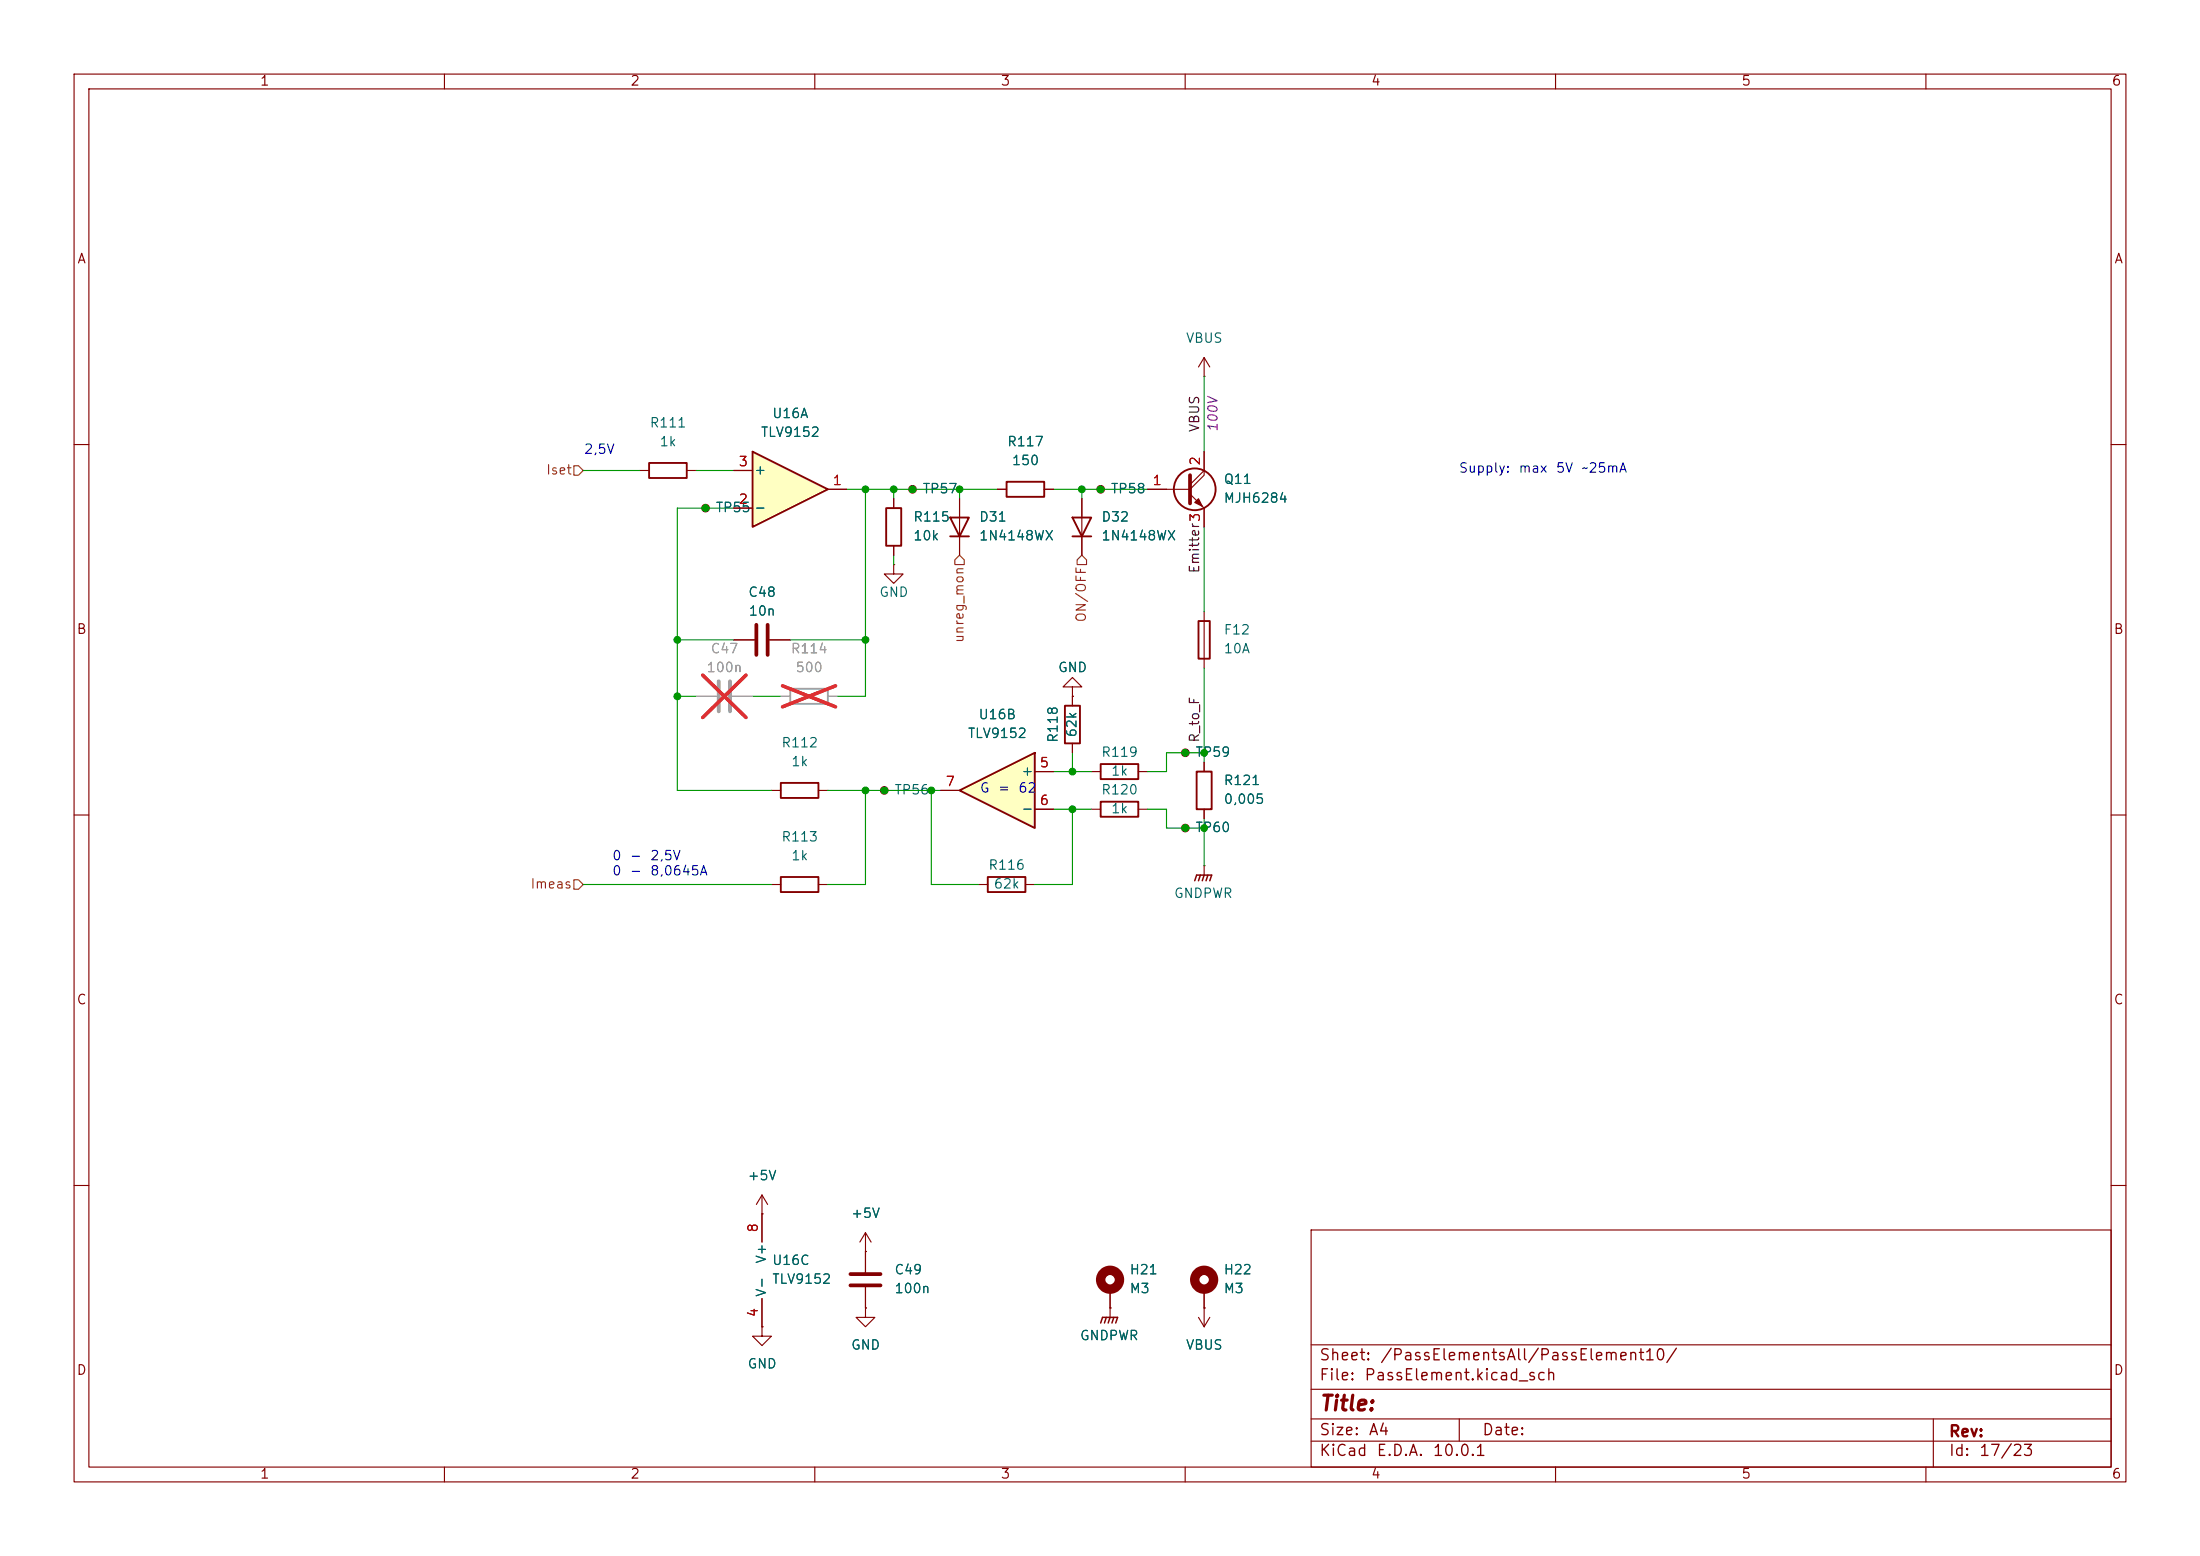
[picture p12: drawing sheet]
<svg xmlns="http://www.w3.org/2000/svg" width="297mm" height="210mm" viewBox="0 0 297 210" stroke-linecap="round" stroke-linejoin="round" font-family="sans-serif">
<g fill="none" stroke="#840000" stroke-width=".15">
<path d="M10 10h277v190h-277zM12 12h273v186h-273zM60 10v2M110 10v2M160 10v2M210 10v2M260 10v2M10 60h2M123.2 66h.1M285 60h2M10 110h2M162.6 102.9v1.2"/>
<path d="M162.6 109.2v1.3M285 110h2M10 160h2M102.9 163.8h.1M102.9 161.3l-.8 1.3M102.9 161.3l.7 1.3M102.9 161.3v2.5M116.8 168.9h.1M116.8 166.4l-.7 1.2M116.8 166.4l.8 1.2M116.8 166.4v5.3M116.8 173.7v2.8"/>
<path d="M177 166h108v32h-108zM285 160h2M60 198v2M110 198v2M160 198v2M177 194.5h108M177 191.5h108M177 187.5h108M177 181.5h108M197 191.5v3M210 198v2M260 198v2"/>
<path d="M261 191.5v6.5"/>
<circle cx="123.2" cy="66" r=".51"/>
</g>
<path d="M161.5 104.1h2.1v5.1h-2.1z" fill="none" stroke="#840000" stroke-width=".25"/>
<path d="M114.8 173.5h4.1M114.8 172h4.1" fill="none" stroke="#840000" stroke-width=".51"/>
<path d="M129.5 106.7l10.2-5.1v10.2z" fill="#ffffc2"/>
<path d="M119.6 68.6h2.1v5.1h-2.1zM161.8 83.8h1.5v5.1h-1.5zM105.4 118.4h5.1v2h-5.1zM129.5 106.7l10.2-5.1v10.2zM133.3 118.4h5.1v2h-5.1zM148.6 103.1h5.1v2.1h-5.1zM148.6 108.2h5.1v2h-5.1z" fill="none" stroke="#840000" stroke-width=".25"/>
<g fill="none" stroke="#840000" stroke-width=".15">
<path d="M95.2 68.6h.1M120.6 67.3v1.3M120.6 73.7v1.2M99.1 86.4h2.8M103.9 86.4h2.8M162.6 82.6v7.6M104.1 119.4h1.3M110.5 119.4h1.3M127 106.7h2.5M132.1 119.4h1.2M138.4 119.4h1.3M139.7 104.1h2.5"/>
<path d="M139.7 109.2h2.5M147.3 104.1h1.3M147.3 109.2h1.3M153.7 104.1h1.2M153.7 109.2h1.2M160 111.8h.1M162.6 116.8h.1M162.6 116.8v1.3M102.9 163.8v3.8M102.9 175.3v3.8M149.9 176.5h.1M149.9 174v3.8"/>
<path d="M161.8 177.8l.8 1.3M162.6 176.5h.1M162.6 174v5.1M163.3 177.8l-.7 1.3"/>
<circle cx="95.3" cy="68.6" r=".51"/>
<circle cx="160" cy="111.8" r=".51"/>
</g>
<path d="M102.1 84.3v4.1M103.6 84.3v4.1" fill="none" stroke="#840000" stroke-width=".51"/>
<g fill="none" stroke="#840000" stroke-width="1.3">
<circle cx="149.9" cy="172.7" r="1.27"/>
<circle cx="162.6" cy="172.7" r="1.27"/>
</g>
<path d="M106.7 93h5.1v2h-5.1z" fill="none" stroke="#a1a1a1" stroke-width=".25"/>
<path d="M105.4 94h1.3M111.8 94h1.2" fill="none" stroke="#a1a1a1" stroke-width=".15"/>
<path d="M105.6 92.6l7.2 2.8M112.8 92.6l-7.2 2.8" fill="none" stroke="#e12e31" stroke-width=".46"/>
<path d="M161.3 118.9l.2-.8h2.1l-.3 .8M162.1 118.1l-.3 .8M162.6 118.1l-.3 .8M163.1 118.1l-.3 .8M148.6 178.6l.2-.8h2.1l-.3 .8M149.4 177.8l-.3 .8M149.9 177.8l-.3 .8M150.4 177.8l-.3 .8" fill="none" stroke="#840000" stroke-width=".2"/>
<path d="M101.6 61l10.2 5-10.2 5.1z" fill="#ffffc2"/>
<g fill="none" stroke="#840000" stroke-width=".25">
<path d="M87.6 62.5h5.1v2h-5.1zM101.6 61l10.2 5-10.2 5.1zM128.3 69.9h2.5l-1.3 2.5zM128.3 72.4h2.5M135.9 65h5.1v2.1h-5.1zM144.8 69.9h2.5l-1.3 2.5zM144.8 72.4h2.5M143.8 95.3h2v5h-2zM105.4 105.7h5.1v2h-5.1z"/>
<circle cx="161.3" cy="66" r="2.82"/>
</g>
<g fill="none" stroke="#840000" stroke-width=".15">
<path d="M162.6 50.8h.1M162.6 48.3l-.8 1.2M162.6 48.3l.7 1.2M162.6 48.3v2.5M86.4 63.5h1.2M92.7 63.5h1.3M95.2 68.6h.1M99.1 68.6h2.5M99.1 63.5h2.5M111.8 66h2.5M120.6 76.2v1.3h1.3l-1.3 1.2-1.2-1.2h1.2M120.6 76.2h.1"/>
<path d="M120.6 67.3v1.3M120.6 73.7v1.2M123.2 66h.1M129.5 67.3v7.6M134.6 66h1.3M141 66h1.2M146 67.3v7.6M148.6 66h.1M160.7 66.7l1.9 1.9v2.5M162.6 63.5v.6l-1.9 1.9h-5.8M162.6 61v2.5M162.6 63.5l-1.9 1.9"/>
<path d="M99.1 86.4h2.8M103.9 86.4h2.8M144.8 92.7h1.2l-1.2-1.3-1.3 1.3h1.3v1.3M144.8 94h.1M144.8 94v1.3M104.1 106.7h1.3M110.5 106.7h1.3M119.4 106.7h.1M127 106.7h2.5M139.7 104.1h2.5M139.7 109.2h2.5M144.8 100.3v1.3"/>
<path d="M160 101.6h.1M160 111.8h.1M162.6 102.9v1.2M162.6 109.2v1.3M102.9 179.1v1.2h1.2l-1.2 1.3-1.3-1.3h1.3M102.9 179.1h.1M102.9 163.8h.1M102.9 163.8v3.8M102.9 175.3v3.8M116.8 176.5v1.3h1.3l-1.3 1.3-1.2-1.3h1.2M116.8 176.5h.1M116.8 168.9h.1"/>
<path d="M116.8 168.9v2.8M116.8 173.7v2.8M149.9 176.5h.1M149.9 174v2.5M162.6 176.5h.1M162.6 174v2.5"/>
<circle cx="148.6" cy="66" r=".51"/>
<circle cx="119.4" cy="106.7" r=".51"/>
<circle cx="160" cy="101.6" r=".51"/>
</g>
<path d="M160.7 64.1v3.8" fill="none" stroke="#840000" stroke-width=".51"/>
<path d="M161.8 67.3l.5 1-1-.5z" fill="#840000" stroke="#840000" stroke-width=".15"/>
<path d="M97 91.9v4.1M98.6 91.9v4.1" fill="none" stroke="#a1a1a1" stroke-width=".51"/>
<path d="M94 94h2.8M98.8 94h2.8M105.4 94h1.3M111.8 94h1.2" fill="none" stroke="#a1a1a1" stroke-width=".15"/>
<path d="M94.9 91.1l5.8 5.7M100.7 91.1l-5.8 5.7M105.6 92.6l7.2 2.8M112.8 92.6l-7.2 2.8" fill="none" stroke="#e12e31" stroke-width=".46"/>
<path d="M77.5 62.9h.6l.6 .6-.6 .6h-.6zM128.9 75.6l.6-.7 .7 .7v.6h-1.3zM146 74.9l.7 .7v.6h-1.3v-.6zM77.5 118.7h.6l.6 .7-.6 .6h-.6z" fill="none" stroke="#725600" stroke-width=".15"/>
<g fill="none" stroke="#009600" stroke-width=".15">
<path d="M162.6 50.8v10.2M78.7 63.5h7.7M94 63.5h5.1M99.1 68.6h-7.7v38.1h12.7M114.3 66h20.3M116.8 66v28h-3.8M120.6 66v1.3M120.6 74.9v1.3M129.5 66v1.3M142.2 66h12.7M146 66v1.3M162.6 71.1v11.5"/>
<path d="M91.4 86.4h7.7M91.4 94h2.6M101.6 94h3.8M106.7 86.4h10.1M162.6 90.2v12.7M78.7 119.4h25.4M111.8 106.7h15.2M116.8 106.7v12.7h-5M125.7 106.7v12.7h6.4M142.2 104.1h5.1M142.2 109.2h5.1M144.8 109.2v10.2h-5.1"/>
<path d="M144.8 101.6v2.5M154.9 109.2h2.6v2.6h5.1M162.6 101.6h-5.1v2.5h-2.6M162.6 110.5v6.3"/>
</g>
<g fill="#009600" stroke="#009600" stroke-width=".14">
<circle cx="144.8" cy="104.1" r=".46"/>
<circle cx="160" cy="111.8" r=".46"/>
<circle cx="162.6" cy="111.8" r=".46"/>
<circle cx="125.7" cy="106.7" r=".46"/>
<circle cx="144.8" cy="109.2" r=".46"/>
<circle cx="91.4" cy="86.4" r=".46"/>
<circle cx="95.2" cy="68.6" r=".46"/>
<circle cx="123.2" cy="66" r=".46"/>
<circle cx="129.5" cy="66" r=".46"/>
<circle cx="116.8" cy="66" r=".46"/>
<circle cx="120.6" cy="66" r=".46"/>
<circle cx="116.8" cy="86.4" r=".46"/>
<circle cx="162.6" cy="101.6" r=".46"/>
<circle cx="160" cy="101.6" r=".46"/>
<circle cx="148.6" cy="66" r=".46"/>
<circle cx="146" cy="66" r=".46"/>
<circle cx="91.4" cy="94" r=".46"/>
<circle cx="119.4" cy="106.7" r=".46"/>
<circle cx="116.8" cy="106.7" r=".46"/>
</g>
<text font-size="2" fill="#840000" x="178" y="190.9">Title:</text>
<g font-size="1.5" fill="#840000">
<text x="178" y="184">Sheet:</text>
<text x="186.2" y="184">/PassElementsAll/PassElement10/</text>
<text x="178" y="186.7">File:</text>
<text x="184.1" y="186.7">PassElement.kicad_sch</text>
<text x="178" y="196.9">KiCad</text>
<text x="178" y="194.1">Size:</text>
<text x="184.7" y="194.1">A4</text>
<text x="185.7" y="196.9">E.D.A.</text>
<text x="193.3" y="196.9">10.0.1</text>
<text x="200" y="194.1">Date:</text>
<text x="263" y="194.3">Rev:</text>
<text x="263" y="196.9">Id:</text>
<text x="267.1" y="196.9">17/23</text>
</g>
<g font-size="1.3" fill="#840000">
<text x="35" y="11.9">1</text>
<text x="85" y="11.9">2</text>
<text x="135" y="11.9">3</text>
<text x="185" y="11.9">4</text>
<text x="235" y="11.9">5</text>
<text x="285" y="11.9">6</text>
<text x="10.3" y="35.9">A</text>
<text x="285.3" y="35.9">A</text>
<text x="10.3" y="85.9">B</text>
<text x="285.3" y="85.9">B</text>
<text x="10.3" y="135.9">C</text>
<text x="285.3" y="135.9">C</text>
<text x="10.3" y="185.9">D</text>
<text x="285.3" y="185.9">D</text>
<text x="35" y="199.9">1</text>
<text x="85" y="199.9">2</text>
<text x="135" y="199.9">3</text>
<text x="185" y="199.9">4</text>
<text x="235" y="199.9">5</text>
<text x="285" y="199.9">6</text>
</g>
<g font-size="1.3" fill="#006464">
<text x="160" y="46.6">VBUS</text>
<text x="87.6" y="58">R111</text>
<text x="102.6" y="59.3">TLV9152</text>
<text x="104.2" y="56.7">U16A</text>
<text x="88.9" y="60.6">1k</text>
<text x="101.7" y="64.4">+</text>
<text x="135.9" y="60.6">R117</text>
<text x="136.5" y="63.1">150</text>
<text x="165.1" y="65.6">Q11</text>
<text x="96.5" y="69.4">TP55</text>
<text x="101.7" y="69.4">-</text>
<text x="123.2" y="70.7">R115</text>
<text x="124.5" y="66.9">TP57</text>
<text x="132.1" y="70.7">D31</text>
<text x="148.6" y="70.7">D32</text>
<text x="149.9" y="66.9">TP58</text>
<text x="165.1" y="68.2">MJH6284</text>
<text x="123.2" y="73.3">10k</text>
<text x="132.1" y="73.3">1N4148WX</text>
<text x="148.6" y="73.3">1N4148WX</text>
<text x="100.9" y="80.9">C48</text>
<text x="101" y="83.4">10n</text>
<text x="118.6" y="80.9">GND</text>
<text x="165.1" y="86">F12</text>
<text x="165.1" y="88.5">10A</text>
<text x="142.7" y="91">GND</text>
<text x="105.4" y="101.2">R112</text>
<text x="130.6" y="99.9">TLV9152</text>
<text x="132" y="97.4">U16B</text>
<text x="143.1" y="100.3" transform="rotate(-90 143.1 100.3)">R118</text>
<text x="145.6" y="99.6" transform="rotate(-90 145.6 99.6)">62k</text>
<text x="106.7" y="103.7">1k</text>
<text x="120.7" y="107.5">TP56</text>
<text x="137.8" y="105">+</text>
<text x="148.6" y="102.5">R119</text>
<text x="148.6" y="107.5">R120</text>
<text x="149.9" y="105">1k</text>
<text x="161.3" y="102.5">TP59</text>
<text x="165.1" y="106.3">R121</text>
<text x="105.4" y="113.9">R113</text>
<text x="137.8" y="110.1">-</text>
<text x="149.9" y="110.1">1k</text>
<text x="161.3" y="112.6">TP60</text>
<text x="165.1" y="108.8">0,005</text>
<text x="106.7" y="116.4">1k</text>
<text x="133.3" y="117.7">R116</text>
<text x="134.1" y="120.2">62k</text>
<text x="158.4" y="121.5">GNDPWR</text>
<text x="100.8" y="159.6">+5V</text>
<text x="114.8" y="164.7">+5V</text>
<text x="103.7" y="170.6" transform="rotate(-90 103.7 170.6)">V+</text>
<text x="104.1" y="171">U16C</text>
<text x="104.1" y="173.6">TLV9152</text>
<text x="120.7" y="172.3">C49</text>
<text x="152.4" y="172.3">H21</text>
<text x="165.1" y="172.3">H22</text>
<text x="103.7" y="175.1" transform="rotate(-90 103.7 175.1)">V-</text>
<text x="120.7" y="174.9">100n</text>
<text x="152.4" y="174.9">M3</text>
<text x="165.1" y="174.9">M3</text>
<text x="100.8" y="185">GND</text>
<text x="114.8" y="182.5">GND</text>
<text x="145.7" y="181.2">GNDPWR</text>
<text x="160" y="182.5">VBUS</text>
</g>
<g font-size="1.3" fill="#0f0f0f">
<text x="162.2" y="58.4" transform="rotate(-90 162.2 58.4)">VBUS</text>
<text x="162.2" y="77.5" transform="rotate(-90 162.2 77.5)">Emitter3</text>
<text x="162.2" y="100.3" transform="rotate(-90 162.2 100.3)">R_to_F</text>
</g>
<text font-size="1.3" fill="#840084" x="164.7" y="58.4" transform="rotate(-90 164.7 58.4)">100V</text>
<g font-size="1.3" fill="#725600">
<text x="73.6" y="64.4">Iset</text>
<text x="130.4" y="86.9" transform="rotate(-90 130.4 86.9)">unreg_mon</text>
<text x="146.9" y="84.1" transform="rotate(-90 146.9 84.1)">ON/OFF</text>
<text x="71.5" y="120.2">Imeas</text>
</g>
<g font-size="1.3" fill="#0000c2">
<text x="78.7" y="61.6">2,5V</text>
<text x="196.8" y="64.1">Supply:</text>
<text x="204.9" y="64.1">max</text>
<text x="210" y="64.1">5V</text>
<text x="213.4" y="64.1">~25mA</text>
<text x="132.2" y="107.3">G</text>
<text x="134.6" y="107.3">=</text>
<text x="137.4" y="107.3">62</text>
<text x="82.5" y="116.4">0</text>
<text x="82.5" y="118.5">0</text>
<text x="84.9" y="116.4">-</text>
<text x="84.9" y="118.5">-</text>
<text x="87.7" y="116.4">2,5V</text>
<text x="87.7" y="118.5">8,0645A</text>
</g>
<g font-size="1.3" fill="#a90000">
<text x="99.6" y="63.2">3</text>
<text x="112.3" y="65.8">1</text>
<text x="155.5" y="65.8">1</text>
<text x="162.3" y="62.9" transform="rotate(-90 162.3 62.9)">2</text>
<text x="99.6" y="68.3">2</text>
<text x="162.3" y="70.6" transform="rotate(-90 162.3 70.6)">3</text>
<text x="127.6" y="106.4">7</text>
<text x="140.3" y="103.9">5</text>
<text x="140.3" y="109">6</text>
<text x="102.6" y="166.4" transform="rotate(-90 102.6 166.4)">8</text>
<text x="102.6" y="177.9" transform="rotate(-90 102.6 177.9)">4</text>
</g>
<g font-size="1.3" fill="#989898">
<text x="95.8" y="88.5">C47</text>
<text x="106.7" y="88.5">R114</text>
<text x="95.3" y="91">100n</text>
<text x="107.3" y="91">500</text>
</g>
</svg>
